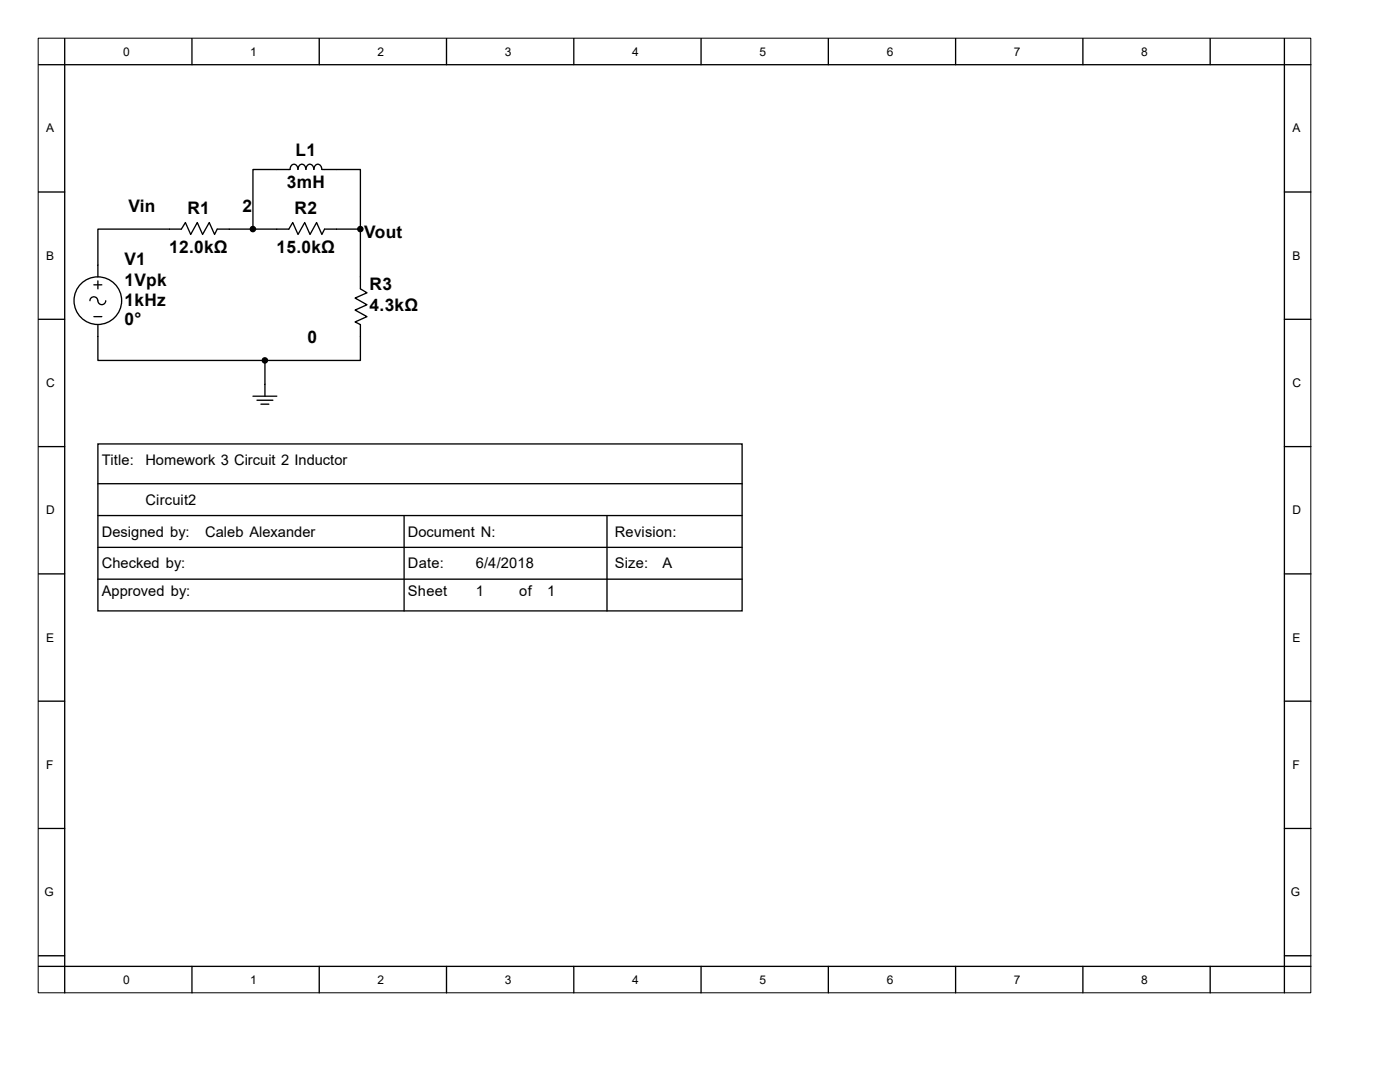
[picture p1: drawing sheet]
<svg xmlns="http://www.w3.org/2000/svg" width="279mm" height="216mm" viewBox="0 0 279 216" stroke-linecap="round" stroke-linejoin="round" font-family="sans-serif">
<path d="M7.6 7.6h254v190.5h-254z" fill="none" stroke="#000" stroke-width=".2"/>
<g fill="none" stroke="#000" stroke-width=".26">
<path d="M7.6 12.9h254M12.9 7.6v190.5M38.3 7.6v5.3M63.7 7.6v5.3M89.1 7.6v5.3M114.5 7.6v5.3M139.9 7.6v5.3M165.3 7.6v5.3M190.7 7.6v5.3M216.1 7.6v5.3M241.5 7.6v5.3M256.3 7.6v190.5"/>
<path d="M7.6 38.3h5.3M62.6 33.8a.82 .82 0 0 0-.8-1 .82 .82 0 0 0-.8 1 .82 .82 0 0 0-.7-1 .82 .82 0 0 0-.8 1 .81 .81 0 0 0-.8-1 .81 .81 0 0 0-.8 1h-7.4v11.9M62.7 33.8a.81 .81 0 0 1 .7-1 .81 .81 0 0 1 .8 1M64.2 33.8h7.7v11.9M256.3 38.3h5.3M18.7 56.8h1.6M19.5 55.2v-9.5h16.7l.8-1.3 1.1 2.4 1.3-2.4 1 2.4 1.4-2.4 1 2.4 .5-1.1h14.3l.8-1.3 1.1 2.4 1.3-2.4 1.1 2.4 1.3-2.4 1 2.4 .6-1.1h7.1v11.9l1.3 .8-2.3 1.1 2.3 1.3-2.3 1.1 2.3 1.3-2.3 1 1 .6v7.1h-52.4v-7.1M19.5 56v1.6M7.6 63.7h5.3M17.9 60a.78 .78 0 0 1 .8-.8 .78 .78 0 0 1 .8 .8M18.7 63.2h1.6M19.5 60a.78 .78 0 0 0 .8 .8 .78 .78 0 0 0 .8-.8"/>
<path d="M50.5 79.1h4.7M51.3 79.9h3.2M52.9 71.9v7.2M256.3 63.7h5.3M7.6 89.1h5.3M19.5 96.5h128.6M19.5 88.6h128.6v33.3h-128.6zM52.1 80.6h1.6M256.3 89.1h5.3M7.6 114.5h5.3M19.5 102.9h128.6M19.5 109.2h128.6"/>
<path d="M19.5 115.6h128.6M80.6 102.9v19M121.1 102.9v19M256.3 114.5h5.3M7.6 139.9h5.3M256.3 139.9h5.3M7.6 165.3h5.3M256.3 165.3h5.3M7.6 190.7h5.3M7.6 192.8h254M38.3 192.8v5.3M63.7 192.8v5.3"/>
<path d="M89.1 192.8v5.3M114.5 192.8v5.3M139.9 192.8v5.3M165.3 192.8v5.3M190.7 192.8v5.3M216.1 192.8v5.3M241.5 192.8v5.3M256.3 190.7h5.3"/>
<circle cx="19.5" cy="60" r="4.8"/>
</g>
<g fill="#000" stroke="#000" stroke-width=".26">
<circle cx="50.5" cy="45.7" r=".52"/>
<circle cx="71.9" cy="45.7" r=".52"/>
<circle cx="52.9" cy="71.9" r=".52"/>
</g>
<g font-size="3.5">
<text x="59" y="31.1">L1</text>
<text x="57.2" y="37.4">3mH</text>
<text x="25.6" y="42.2">Vin</text>
<text x="37.4" y="42.7">R1</text>
<text x="48.4" y="42.2">2</text>
<text x="58.8" y="42.7">R2</text>
<text x="72.7" y="47.5">Vout</text>
<text x="24.8" y="52.8">V1</text>
<text x="33.8" y="50.4">12.0kΩ</text>
<text x="55.2" y="50.4">15.0kΩ</text>
<text x="24.8" y="57">1Vpk</text>
<text x="73.8" y="57.8">R3</text>
<text x="24.8" y="61">1kHz</text>
<text x="24.8" y="64.9">0°</text>
<text x="73.8" y="62.1">4.3kΩ</text>
<text x="61.3" y="68.4">0</text>
</g>
<g font-size="2.9">
<text x="20.3" y="92.8">Title:</text>
<text x="29" y="92.8">Homework 3 Circuit 2 Inductor</text>
<text x="29" y="100.7">Circuit2</text>
<text x="20.3" y="107.1">Designed by:</text>
<text x="41" y="107.1">Caleb Alexander</text>
<text x="81.4" y="107.1">Document N:</text>
<text x="122.7" y="107.1">Revision:</text>
<text x="20.3" y="113.4">Checked by:</text>
<text x="81.4" y="113.4">Date:</text>
<text x="94.9" y="113.4">6/4/2018</text>
<text x="122.7" y="113.4">Size:</text>
<text x="132.2" y="113.4">A</text>
<text x="20.3" y="119">Approved by:</text>
<text x="81.4" y="119">Sheet</text>
<text x="94.9" y="119">1</text>
<text x="103.6" y="119">of</text>
<text x="109.2" y="119">1</text>
</g>
<g font-size="2.4">
<text x="24.6" y="11.1">0</text>
<text x="50" y="11.1">1</text>
<text x="75.4" y="11.1">2</text>
<text x="100.8" y="11.1">3</text>
<text x="126.2" y="11.1">4</text>
<text x="151.6" y="11.1">5</text>
<text x="177" y="11.1">6</text>
<text x="202.4" y="11.1">7</text>
<text x="227.8" y="11.1">8</text>
<text x="9.2" y="26.4">A</text>
<text x="257.9" y="26.4">A</text>
<text x="9.2" y="51.8">B</text>
<text x="257.9" y="51.8">B</text>
<text x="9.2" y="77.2">C</text>
<text x="257.9" y="77.2">C</text>
<text x="9.2" y="102.6">D</text>
<text x="257.9" y="102.6">D</text>
<text x="9.2" y="128">E</text>
<text x="257.9" y="128">E</text>
<text x="9.2" y="153.4">F</text>
<text x="257.9" y="153.4">F</text>
<text x="8.9" y="178.8">G</text>
<text x="257.6" y="178.8">G</text>
<text x="24.6" y="196.3">0</text>
<text x="50" y="196.3">1</text>
<text x="75.4" y="196.3">2</text>
<text x="100.8" y="196.3">3</text>
<text x="126.2" y="196.3">4</text>
<text x="151.6" y="196.3">5</text>
<text x="177" y="196.3">6</text>
<text x="202.4" y="196.3">7</text>
<text x="227.8" y="196.3">8</text>
</g>
</svg>
